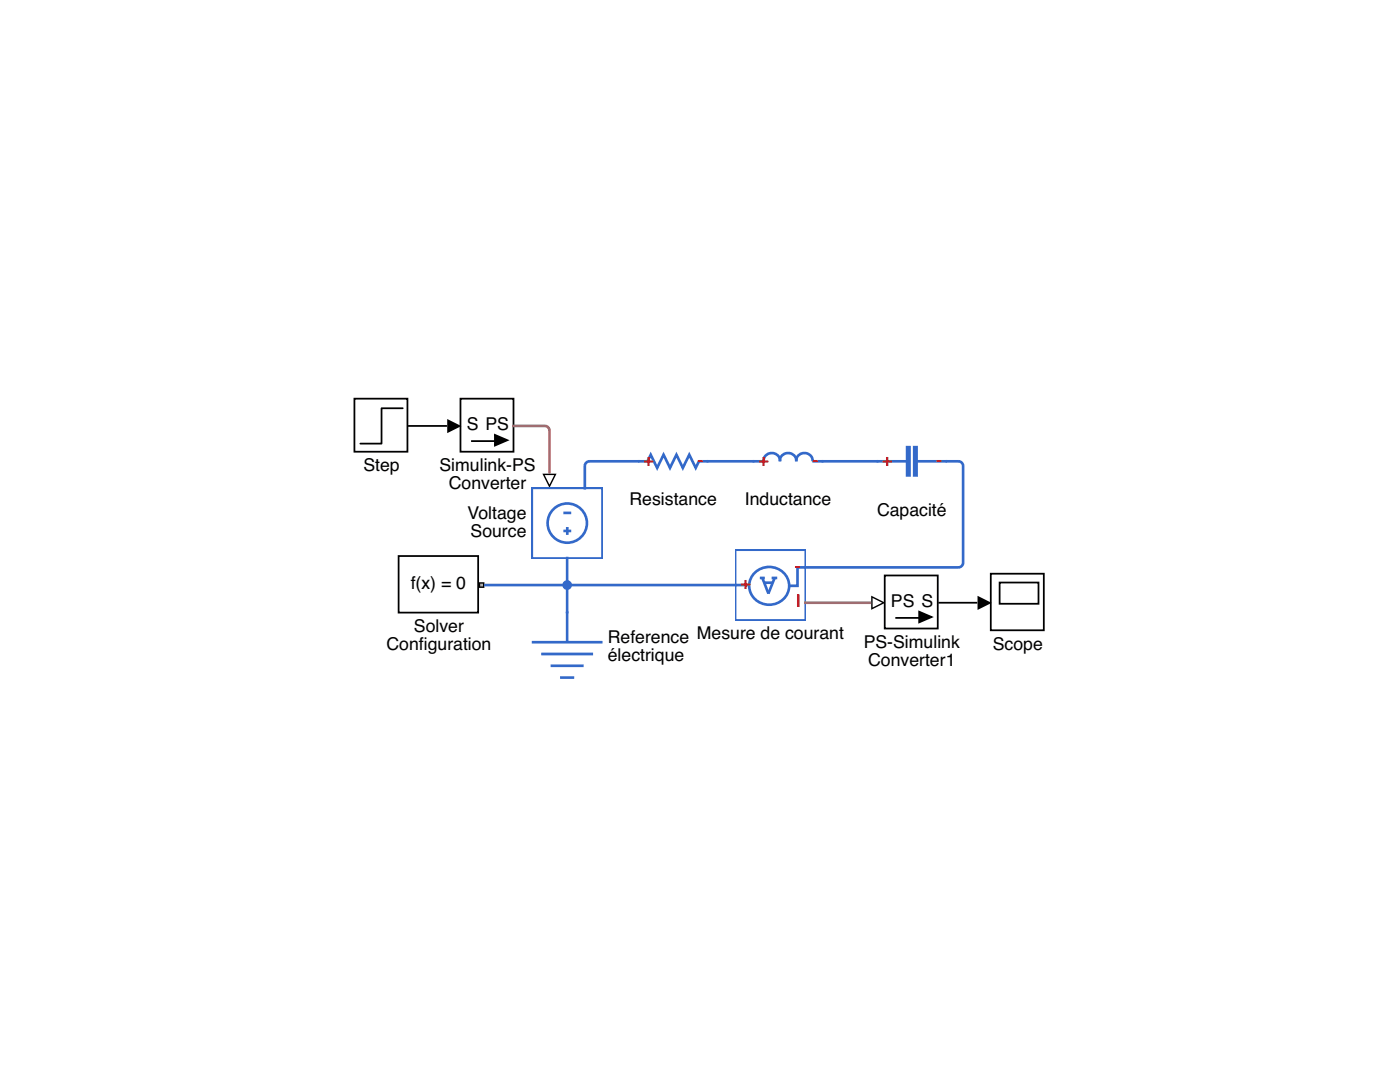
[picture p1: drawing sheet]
<svg xmlns="http://www.w3.org/2000/svg" width="279mm" height="216mm" viewBox="0 0 279 216" stroke-linecap="round" stroke-linejoin="round" font-family="sans-serif">
<path d="M106.1 122h14.1v14.1h-14.1z" fill="none" stroke="#fff" stroke-width=".53"/>
<path d="M106.1 128.1h14.1M108 130.5h10.4M109.9 132.9h6.6M111.8 135.2h2.8" fill="none" stroke="#3369c9" stroke-width=".53"/>
<path d="M113.2 122v6.1z" fill="#3369c9" stroke="#3369c9" stroke-width=".53"/>
<path d="M108.5 94.7h2.3l-1.1 2.3z" fill="#fff"/>
<path d="M108.7 94.8l1 1.9 .9-1.9zM108.2 94.5h2.9l-1.4 2.8z" fill="#000"/>
<path d="M106.2 97.4h14.1v14.1h-14.1z" fill="#fff"/>
<g fill="none" stroke="#3369c9" stroke-width=".53">
<path d="M106.1 97.3h14.1v14.1h-14.1zM112.4 105.9h1.6M112.4 102.3h1.6M113.2 105.2v1.5"/>
<circle cx="113.2" cy="104.4" r="3.9"/>
</g>
<path d="M127.4 87.1h14.1v9.9h-14.1z" fill="#fff"/>
<path d="M129.2 92l.7-1.3 1.2 2.7 1.3-2.7 1.3 2.7 1.3-2.7 1.3 2.7 1.3-2.7 1.2 2.7 .7-1.4" fill="none" stroke="#3369c9" stroke-width=".53"/>
<path d="M127.3 87.1h14.1v9.9h-14.1z" fill="none" stroke="#fff" stroke-width=".53"/>
<g fill="#3369c9" stroke="#3369c9" stroke-width=".53">
<path d="M127.3 92h1.9z"/>
<path d="M139.5 92h1.9z"/>
</g>
<path d="M150.3 87.1h14.1v9.9h-14.1z" fill="#fff"/>
<path d="M152.4 92a1.63 1.63 0 0 1 1.6-1.6 1.63 1.63 0 0 1 1.7 1.6 1.63 1.63 0 0 1 1.6-1.6 1.63 1.63 0 0 1 1.6 1.6 1.63 1.63 0 0 1 1.6-1.6 1.63 1.63 0 0 1 1.7 1.6" fill="none" stroke="#3369c9" stroke-width=".53"/>
<path d="M150.2 87.1h14.1v9.9h-14.1z" fill="none" stroke="#fff" stroke-width=".53"/>
<g fill="#3369c9" stroke="#3369c9" stroke-width=".53">
<path d="M150.2 92h2.2z"/>
<path d="M162.1 92h2.2z"/>
</g>
<path d="M174 119.1l2.4 1.2-2.4 1.2z" fill="#fff"/>
<path d="M174.1 119.3l2 1-2 .9zM173.9 118.9v2.8l2.8-1.4z" fill="#000"/>
<path d="M176.7 115h10.6v10.6h-10.6z" fill="#fff"/>
<path d="M176.6 114.8h10.5v10.6h-10.5zM178.7 123.3h6" fill="none" stroke="#000" stroke-width=".35"/>
<path d="M183.4 122.1l2.5 1-2.5 1.1z" fill="#000" stroke="#000" stroke-width=".35"/>
<path d="M146.8 109.7h14.1v14.1h-14.1z" fill="#fff"/>
<path d="M146.7 109.7h14.1v14.1h-14.1zM150.7 114.2a3.9 3.9 0 0 1 4.9-.5 3.9 3.9 0 0 1 1.6 4.7 4 4 0 0 1-4.8 2.1 4 4 0 0 1-2.8-4.4l.2-.7zM151.6 115.3h1M152.1 115.3l1.3 3.1M152.5 116.3h1.7M154 115.3h1.1M154.6 115.3l-1.3 3.2M159.2 113.2v3.7h-1.7" fill="none" stroke="#3369c9" stroke-width=".53"/>
<g fill="#3369c9" stroke="#3369c9" stroke-width=".53">
<path d="M146.7 116.7h2.8z"/>
<path d="M159.2 113.2h1.6z"/>
</g>
<path d="M175 85h14.1v14.1h-14.1z" fill="#fff"/>
<path d="M181 89.2h.5v5.7h-.5z" fill="#3369c9"/>
<path d="M181 89.2h.5v5.7h-.5z" fill="none" stroke="#3369c9" stroke-width=".53"/>
<path d="M182.4 89.2h.5v5.7h-.5z" fill="#3369c9"/>
<path d="M182.4 89.2h.5v5.7h-.5z" fill="none" stroke="#3369c9" stroke-width=".53"/>
<path d="M174.9 85h14.1v14.1h-14.1z" fill="none" stroke="#fff" stroke-width=".53"/>
<g fill="#3369c9" stroke="#3369c9" stroke-width=".53">
<path d="M174.9 92h6.1z"/>
<path d="M182.9 92h6.1z"/>
</g>
<path d="M70.9 79.7h10.6v10.6h-10.6z" fill="#fff"/>
<path d="M70.7 79.6h10.6v10.5h-10.6zM80.4 81.5h-4.3v7h-4.2" fill="none" stroke="#000" stroke-width=".35"/>
<path d="M92.1 79.7h10.6v10.6h-10.6z" fill="#fff"/>
<path d="M91.9 79.6h10.6v10.5h-10.6zM94 88h6" fill="none" stroke="#000" stroke-width=".35"/>
<path d="M98.8 86.8l2.4 1-2.4 1.1z" fill="#000" stroke="#000" stroke-width=".35"/>
<path d="M197.9 114.7h10.6v11.2h-10.6z" fill="#fff"/>
<path d="M197.7 114.5h10.6v11.3h-10.6zM199.5 116.2h7.8v4.3h-7.8z" fill="none" stroke="#000" stroke-width=".35"/>
<path d="M95.7 116.3h.8v.9h-.8z" fill="#b3b3b3"/>
<path d="M95.8 116.5h.6v.5h-.6zM95.5 116.2v1.1h1.2v-1.1z" fill="#000"/>
<path d="M79.7 111.1h15.9v11.3h-15.9z" fill="#fff"/>
<path d="M79.6 110.9h15.8v11.3h-15.8z" fill="none" stroke="#000" stroke-width=".35"/>
<path d="M127.7 92h-10.1a.95 .95 0 0 0-.9 .9v4.8M141.1 92h9.5M164 92h11.3M188.7 92h2.6a.95 .95 0 0 1 .9 .9v19.4a.95 .95 0 0 1-.9 .9h-30.8M96.6 116.7h50.5M113.2 111.1v11.3" fill="none" stroke="#3369c9" stroke-width=".53"/>
<path d="M160.5 120.3h13.4" fill="none" stroke="#a06c70" stroke-width=".53"/>
<circle cx="113.2" cy="116.7" r=".97" fill="#3369c9"/>
<path d="M102.3 85h6.5a.95 .95 0 0 1 .9 .9v8.6" fill="none" stroke="#a06c70" stroke-width=".53"/>
<path d="M89.3 83.6l2.8 1.4-2.8 1.4zM195.1 118.9l2.8 1.4-2.8 1.4z" fill="#000"/>
<path d="M81.4 85h7.8M187.3 120.3h7.7" fill="none" stroke="#000" stroke-width=".35"/>
<g font-size="3.5">
<text x="93.1" y="85.9">S PS</text>
<text x="72.5" y="94.1">Step</text>
<text x="87.7" y="94.1">Simulink-PS</text>
<text x="89.6" y="97.6">Converter</text>
<text x="125.6" y="100.8">Resistance</text>
<text x="148.7" y="100.8">Inductance</text>
<text x="93.3" y="103.6">Voltage</text>
<text x="93.9" y="107.1">Source</text>
<text x="175" y="102.9">Capacité</text>
<text x="82" y="117.6">f(x) = 0</text>
<text x="177.8" y="121.1">PS S</text>
<text x="77.1" y="129.7">Confguration</text>
<text x="82.6" y="126.2">Solver</text>
<text x="83.6" y="129.7">i</text>
<text x="121.3" y="128.3">Reference Mesure de courant</text>
<text x="121.3" y="131.8">électrique</text>
<text x="172.4" y="129.3">PS-Simulink</text>
<text x="198.2" y="129.7">Scope</text>
<text x="173.3" y="132.9">Converter1</text>
</g>
<g font-size="3.5" fill="#f00">
<text x="128.4" y="92.9">+</text>
<text x="139.2" y="92.9">-</text>
<text x="151.3" y="92.9">+</text>
<text x="162.2" y="92.9">-</text>
<text x="176" y="92.9">+</text>
<text x="186.9" y="92.9">-</text>
<text x="147.8" y="117.6">+</text>
<text x="158.6" y="114.1">-</text>
<text x="158.8" y="121.1">I</text>
</g>
</svg>
